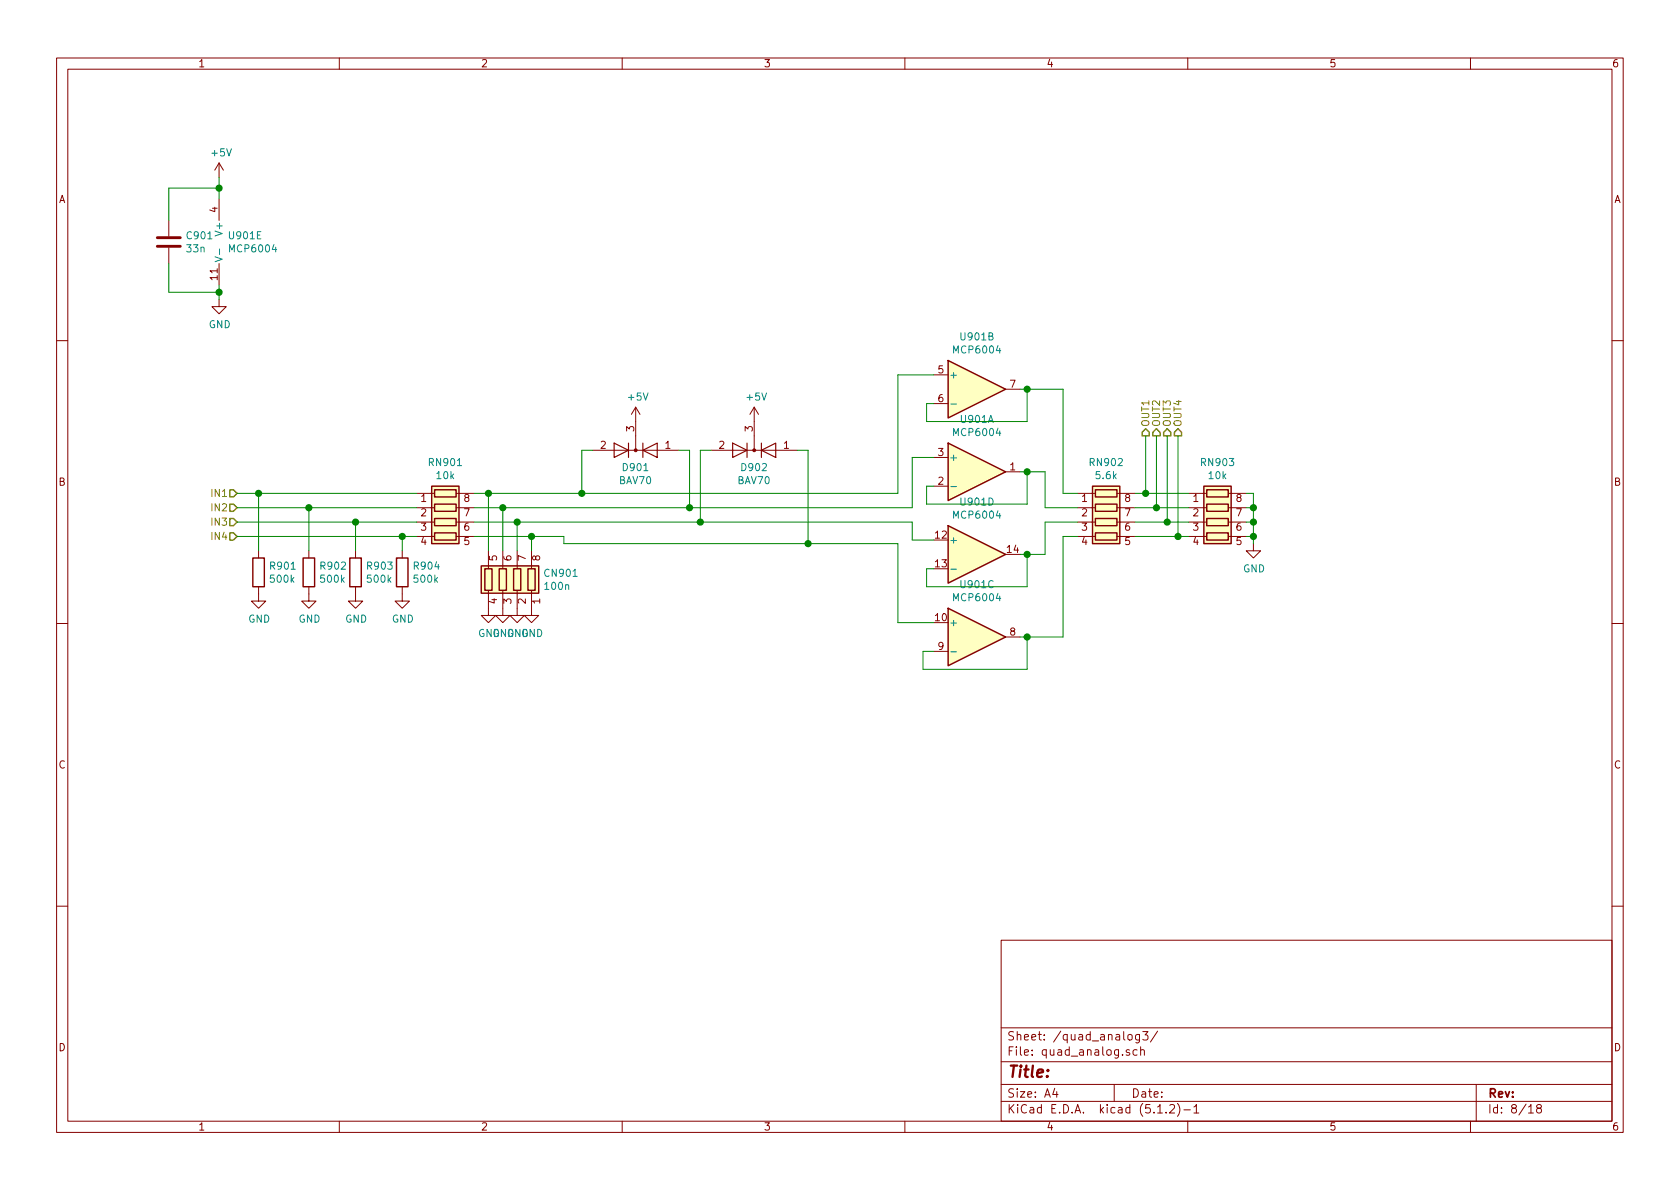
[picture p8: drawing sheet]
<svg xmlns="http://www.w3.org/2000/svg" width="297mm" height="210mm" viewBox="0 0 297 210" stroke-linecap="round" stroke-linejoin="round" font-family="sans-serif">
<g fill="none" stroke="#840000" stroke-width=".18">
<path d="M10 10.3h277v189.9h-277zM12 12.2h273v186.1h-273zM60 10.3v1.9M110 10.3v1.9M160 10.3v1.9M210 10.3v1.9M260 10.3v1.9M29.8 39v2.8M38.7 28.8v2.6M38.7 35.2v3.8M38.7 28.8l-.7 1.3M38.7 28.8l.8 1.3"/>
<path d="M29.8 43.8v2.8M38.7 53v1.2h1.3l-1.3 1.3-1.2-1.3h1.2M38.7 46.6v3.8M10 60.2h2M104.8 79.6h15.2M112.4 72v7.6M112.4 72l-.8 1.3M112.4 72l.8 1.3M125.7 79.6h15.3M133.3 72v7.6M133.3 72l-.7 1.3M133.3 72l.8 1.3"/>
<path d="M165.1 66.3h2.5M165.1 71.4h2.5M177.8 68.8h2.5M285 60.2h2M45.7 97.4v1.3M54.6 97.4v1.3M62.9 97.4v1.3M71.1 97.4v1.3M73.7 87.2h3.1M73.7 89.8h3.1M73.7 92.3h3.1M73.7 94.9h3.1"/>
<path d="M80.6 87.2h3.2M80.6 89.8h3.2M80.6 92.3h3.2M80.6 94.9h3.2M86.4 97.4v3.2M88.9 97.4v3.2M91.4 97.4v3.2M94 97.4v3.2M165.1 86h2.5M165.1 80.9h2.5M177.8 83.4h2.5M190.5 87.2h3.2"/>
<path d="M190.5 89.8h3.2M190.5 92.3h3.2M190.5 94.9h3.2M197.5 87.2h3.2M197.5 89.8h3.2M197.5 92.3h3.2M197.5 94.9h3.2M210.2 87.2h3.2M210.2 89.8h3.2M210.2 92.3h3.2M210.2 94.9h3.2M217.2 87.2h3.1"/>
<path d="M217.2 89.8h3.1M217.2 92.3h3.1M217.2 94.9h3.1M221.6 96.1v1.3h1.3l-1.3 1.3-1.3-1.3h1.3M10 110.3h2M45.7 103.8v2.5h1.3l-1.3 1.3-1.3-1.3h1.3M54.6 103.8v2.5h1.3l-1.3 1.3-1.3-1.3h1.3M62.9 103.8v2.5h1.2l-1.2 1.3-1.3-1.3h1.3M71.1 103.8v2.5h1.3l-1.3 1.3-1.3-1.3h1.3M86.4 104.4v4.4h1.2l-1.2 1.3-1.3-1.3h1.3M88.9 104.4v4.4h1.3l-1.3 1.3-1.3-1.3h1.3M91.4 104.4v4.4h1.3l-1.3 1.3-1.2-1.3h1.2"/>
<path d="M94 104.4v4.4h1.2l-1.2 1.3-1.3-1.3h1.3M165.1 115.2h2.5M177.8 112.6h2.5M285 110.3h2M10 160.2h2M177 166.3h108v32h-108zM285 160.2h2M60 198.3v1.9M110 198.3v1.9M160 198.3v1.9M177 194.8h108M177 191.8h108"/>
<path d="M177 187.8h108M177 181.8h108M186.5 192.5l-.4 1h1M186.8 193v1M197 191.8v3M199.5 183.1l.2-.2 .4 .2v.7l-.2 .1-.4-.1zM199.7 185.7a.37 .37 0 0 0-.6 .1l.1 .2 .5 .2 .1 .1-.3 .3-.4-.1M201 185.7l-.4-.1-.3 .3 .1 .6 .2 .1 .4-.1M201.5 182.9v1.2l-.3 .3-.4-.1M201.5 183l-.5-.1-.2 .3v.6l.2 .1 .5-.1M201.7 185.7h.1a.37 .37 0 0 1 .5 .1v.8M201.7 185.1v1.5"/>
<path d="M202.1 182.4h.9l-.5 .6 .4 .1v.7l-.2 .1-.6-.1M204.7 196.8h.8M204.7 182.3l-1.3 2M206.2 196.7v.1M206.8 195.5l.2-.2h.4l.2 .2 .1 .3-.1 .2-.8 .8h.9M208.2 195.1a1.71 1.71 0 0 1 0 2.3M209.3 196.3h1.2M210 198.3v1.9M211.1 195.8l.4-.5v1.5M211.1 196.8h.9M260 198.3v1.9M261 191.8v6.5"/>
<path d="M270.3 195.8l.4-.5v1.5M270.3 196.8h.8M272 196l-.3-.3 .1-.2a.48 .48 0 0 1 .6-.1l.1 .2-.1 .3-.6 .1a.48 .48 0 0 0 0 .7l.2 .1 .5-.1v-.4l-.2-.3"/>
</g>
<g fill="#ffffc2" stroke="#ffffc2" stroke-width=".18">
<path d="M167.6 78.4l10.2 5-10.2 5.1z"/>
<path d="M167.6 63.7l10.2 5.1-10.2 5.1z"/>
<path d="M167.6 107.6l10.2 5-10.2 5.1z"/>
<path d="M167.6 93l10.2 5-10.2 5.1z"/>
<path d="M76.3 86h4.9v10.1h-4.9z"/>
<path d="M193.2 86h4.8v10.1h-4.8z"/>
<path d="M85.1 100.1h10.1v4.8h-10.1z"/>
<path d="M212.9 86h4.8v10.1h-4.8z"/>
</g>
<g fill="none" stroke="#840000" stroke-width=".25">
<path d="M167.6 78.4l10.2 5-10.2 5.1zM167.6 63.7l10.2 5.1-10.2 5.1zM44.7 98.7h2v5.1h-2zM53.6 98.7h2v5.1h-2zM61.8 98.7h2.1v5.1h-2.1zM70.1 98.7h2v5.1h-2zM76.3 86h4.9v10.1h-4.9zM76.8 86.6h3.8v1.3h-3.8zM76.8 89.1h3.8v1.3h-3.8zM76.8 91.7h3.8v1.3h-3.8zM76.8 94.2h3.8v1.3h-3.8zM167.6 93l10.2 5-10.2 5.1z"/>
<path d="M193.2 86h4.8v10.1h-4.8zM193.7 86.6h3.8v1.3h-3.8zM193.7 89.1h3.8v1.3h-3.8zM193.7 91.7h3.8v1.3h-3.8zM193.7 94.2h3.8v1.3h-3.8zM212.9 86h4.8v10.1h-4.8zM213.4 86.6h3.8v1.3h-3.8zM213.4 89.1h3.8v1.3h-3.8zM213.4 91.7h3.8v1.3h-3.8zM213.4 94.2h3.8v1.3h-3.8zM85.1 100.1h10.1v4.8h-10.1zM85.7 100.6h1.3v3.8h-1.3z"/>
<path d="M88.3 100.6h1.2v3.8h-1.2zM90.8 100.6h1.3v3.8h-1.3zM93.3 100.6h1.3v3.8h-1.3zM167.6 107.6l10.2 5-10.2 5.1z"/>
</g>
<path d="M38 45.4l1.3 .4-1.3 .5M38.8 44v1M168.1 71.4h1M168.1 86h1M94.5 111.3v1.3l-.8-1.3v1.3M95.1 111.3a.64 .64 0 0 1 .7 .6 .64 .64 0 0 1-.7 .7zM168.1 115.3h1M168.1 100.7h1" fill="none" stroke="#008484" stroke-width=".18"/>
<g fill="none" stroke="#008400" stroke-width=".18">
<path d="M38.7 31.4v3.8M38.7 33.3h-8.9v5.7M29.8 46.6v5.1h8.9M38.7 50.4v2.6M104.8 79.6h-1.9v7.6M120 79.6h1.9v10.2M125.7 79.6h-1.9v12.7M141 79.6h1.9v16.5M165.1 66.3h-6.4v20.9h-74.9M180.3 68.8h7.7v18.4h2.5M181.6 68.8v5.7h-17.8v-3.1h1.3M202.6 77.1v10.1"/>
<path d="M204.5 77.1v12.7M206.4 77.1v15.2M208.3 77.1v17.8M41.9 94.9h31.8M41.9 92.3h31.8M41.9 89.8h31.8M41.9 87.2h31.8M45.7 87.2v10.2M54.6 89.8v7.6M62.9 92.3v5.1M71.1 94.9v2.5M83.8 94.9h15.9v1.2h59v14h6.4"/>
<path d="M83.8 92.3h77.5v3.2h3.8M86.4 87.2v10.2M88.9 89.8v7.6M91.4 92.3v5.1M94 94.9v2.5M165.1 80.9h-3.8v8.9h-77.5M180.3 83.4h4.5v6.4h5.7M181.6 83.4v5.7h-17.8v-3.1h1.3M181.6 98v5.8h-17.8v-3.2h1.3M190.5 94.9h-2.5v17.7h-7.7M190.5 92.3h-5.7v5.7h-4.5M200.7 94.9h9.5"/>
<path d="M200.7 92.3h9.5M200.7 89.8h9.5M200.7 87.2h9.5M220.3 94.9h1.3M220.3 92.3h1.3M220.3 89.8h1.3M220.3 87.2h1.3v8.9M181.6 112.6v5.8h-18.4v-3.2h1.9"/>
</g>
<path d="M27.8 43.6h4.1M27.8 42h4.1" fill="none" stroke="#840000" stroke-width=".51"/>
<g fill="#008400" stroke="#008400" stroke-width=".25">
<circle cx="38.7" cy="51.7" r=".51"/>
<circle cx="38.7" cy="33.3" r=".51"/>
<circle cx="45.7" cy="87.2" r=".51"/>
<circle cx="54.6" cy="89.8" r=".51"/>
<circle cx="62.9" cy="92.3" r=".51"/>
<circle cx="71.1" cy="94.9" r=".51"/>
<circle cx="91.4" cy="92.3" r=".51"/>
<circle cx="88.9" cy="89.8" r=".51"/>
<circle cx="94" cy="94.9" r=".51"/>
<circle cx="86.4" cy="87.2" r=".51"/>
<circle cx="181.6" cy="83.4" r=".51"/>
<circle cx="181.6" cy="68.8" r=".51"/>
<circle cx="181.6" cy="98" r=".51"/>
<circle cx="181.6" cy="112.6" r=".51"/>
<circle cx="221.6" cy="94.9" r=".51"/>
<circle cx="221.6" cy="92.3" r=".51"/>
<circle cx="221.6" cy="89.8" r=".51"/>
<circle cx="202.6" cy="87.2" r=".51"/>
<circle cx="204.5" cy="89.8" r=".51"/>
<circle cx="206.4" cy="92.3" r=".51"/>
<circle cx="208.3" cy="94.9" r=".51"/>
<circle cx="102.9" cy="87.2" r=".51"/>
<circle cx="121.9" cy="89.8" r=".51"/>
<circle cx="123.8" cy="92.3" r=".51"/>
<circle cx="142.9" cy="96.1" r=".51"/>
</g>
<path d="M202.6 75.8l.6 .6v.7h-1.3v-.7zM204.5 75.8l.6 .6v.7h-1.3v-.7zM206.4 75.8l.6 .6v.7h-1.3v-.7zM208.3 75.8l.6 .6v.7h-1.3v-.7zM40.6 86.6h.7l.6 .6-.6 .7h-.7zM40.6 89.1h.7l.6 .7-.6 .6h-.7zM40.6 91.7h.7l.6 .6-.6 .7h-.7zM40.6 94.2h.7l.6 .7-.6 .6h-.7z" fill="none" stroke="#848400" stroke-width=".25"/>
<g fill="#840000" stroke="#840000" stroke-width=".18">
<circle cx="112.4" cy="79.6" r=".25"/>
<circle cx="133.3" cy="79.6" r=".25"/>
</g>
<path d="M108.6 78.4l2.5 1.2-2.5 1.3zM111.1 78.4v2.5M113.7 78.4v2.5M113.7 79.6l2.5-1.2v2.5zM129.5 78.4l2.6 1.2-2.6 1.3zM132.1 78.4v2.5M134.6 78.4v2.5M134.6 79.6l2.6-1.2v2.5z" fill="none" stroke="#840000" stroke-width=".2"/>
<text font-size="2.8" fill="#840000" x="178" y="190.5">Title:</text>
<g font-size="2.1" fill="#840000">
<text x="178" y="184">Sheet: /quad_analog3/</text>
<text x="178" y="186.7">File: quad_analog.sch</text>
<text x="178" y="196.9">KiCad E.D.A. kicad (5.1.2)-1</text>
<text x="178" y="194.1">Size: A4</text>
<text x="200" y="194.1">Date:</text>
<text x="263" y="194.1">Rev:</text>
<text x="263" y="196.9">Id: 8/18</text>
</g>
<g font-size="1.8" fill="#840000">
<text x="35" y="11.9">1</text>
<text x="85" y="11.9">2</text>
<text x="135" y="11.9">3</text>
<text x="185" y="11.9">4</text>
<text x="235" y="11.9">5</text>
<text x="285" y="11.9">6</text>
<text x="10.4" y="35.9">A</text>
<text x="285.4" y="35.9">A</text>
<text x="38.5" y="37.6" transform="rotate(-90 38.5 37.6)">4</text>
<text x="38.5" y="49.5" transform="rotate(-90 38.5 49.5)">11</text>
<text x="165.9" y="66">5</text>
<text x="165.9" y="71.1">6</text>
<text x="178.6" y="68.6">7</text>
<text x="112.1" y="76.3" transform="rotate(-90 112.1 76.3)">3</text>
<text x="133.1" y="76.3" transform="rotate(-90 133.1 76.3)">3</text>
<text x="106.2" y="79.4">2</text>
<text x="117.6" y="79.4">1</text>
<text x="127.2" y="79.4">2</text>
<text x="138.6" y="79.4">1</text>
<text x="165.9" y="80.6">3</text>
<text x="178.6" y="83.2">1</text>
<text x="10.4" y="85.9">B</text>
<text x="74.4" y="88.8">1</text>
<text x="82.1" y="88.8">8</text>
<text x="165.9" y="85.7">2</text>
<text x="191.3" y="88.8">1</text>
<text x="198.9" y="88.8">8</text>
<text x="211" y="88.8">1</text>
<text x="218.6" y="88.8">8</text>
<text x="285.4" y="85.9">B</text>
<text x="74.4" y="91.3">2</text>
<text x="74.4" y="93.8">3</text>
<text x="82.1" y="93.8">6</text>
<text x="82.1" y="91.3">7</text>
<text x="165.4" y="95.2">12</text>
<text x="191.3" y="91.3">2</text>
<text x="191.3" y="93.8">3</text>
<text x="198.9" y="93.8">6</text>
<text x="198.9" y="91.3">7</text>
<text x="211" y="91.3">2</text>
<text x="211" y="93.8">3</text>
<text x="218.6" y="93.8">6</text>
<text x="218.6" y="91.3">7</text>
<text x="74.4" y="96.4">4</text>
<text x="82.1" y="96.4">5</text>
<text x="87.9" y="99.2" transform="rotate(-90 87.9 99.2)">5</text>
<text x="90.4" y="99.2" transform="rotate(-90 90.4 99.2)">6</text>
<text x="93" y="99.2" transform="rotate(-90 93 99.2)">7</text>
<text x="95.5" y="99.2" transform="rotate(-90 95.5 99.2)">8</text>
<text x="165.4" y="100.3">13</text>
<text x="178.1" y="97.8">14</text>
<text x="191.3" y="96.4">4</text>
<text x="198.9" y="96.4">5</text>
<text x="211" y="96.4">4</text>
<text x="218.6" y="96.4">5</text>
<text x="87.9" y="106.8" transform="rotate(-90 87.9 106.8)">4</text>
<text x="90.4" y="106.8" transform="rotate(-90 90.4 106.8)">3</text>
<text x="93" y="106.8" transform="rotate(-90 93 106.8)">2</text>
<text x="95.5" y="106.8" transform="rotate(-90 95.5 106.8)">1</text>
<text x="165.4" y="109.8">10</text>
<text x="178.6" y="112.4">8</text>
<text x="165.9" y="114.9">9</text>
<text x="10.4" y="135.9">C</text>
<text x="285.4" y="135.9">C</text>
<text x="10.4" y="185.9">D</text>
<text x="285.4" y="185.9">D</text>
<text x="35" y="199.9">1</text>
<text x="85" y="199.9">2</text>
<text x="135" y="199.9">3</text>
<text x="185" y="199.9">4</text>
<text x="235" y="199.9">5</text>
<text x="285" y="199.9">6</text>
</g>
<g font-size="1.8" fill="#008484">
<text x="37.5" y="27.7">+5V</text>
<text x="39.4" y="41.3" transform="rotate(-90 39.4 41.3)">V+</text>
<text x="33.1" y="44.6">33n</text>
<text x="33.2" y="42.3">C901</text>
<text x="40.6" y="42.3">U901E</text>
<text x="40.8" y="44.6">MCP6004</text>
<text x="36.9" y="58">GND</text>
<text x="168.8" y="62.5">MCP6004</text>
<text x="170" y="60.2">U901B</text>
<text x="111.2" y="70.8">+5V</text>
<text x="132.1" y="70.8">+5V</text>
<text x="167.8" y="66.9">+</text>
<text x="168.8" y="77.1">MCP6004</text>
<text x="170" y="74.8">U901A</text>
<text x="76" y="82.4">RN901</text>
<text x="110.3" y="83.3">D901</text>
<text x="131.2" y="83.3">D902</text>
<text x="167.8" y="81.5">+</text>
<text x="192.8" y="82.4">RN902</text>
<text x="212.5" y="82.4">RN903</text>
<text x="77.3" y="84.7">10k</text>
<text x="109.5" y="85.6">BAV70</text>
<text x="130.5" y="85.6">BAV70</text>
<text x="170" y="89.4">U901D</text>
<text x="193.9" y="84.7">5.6k</text>
<text x="213.8" y="84.7">10k</text>
<text x="168.8" y="91.7">MCP6004</text>
<text x="47.9" y="100.7">R901</text>
<text x="56.8" y="100.7">R902</text>
<text x="65" y="100.7">R903</text>
<text x="73.3" y="100.7">R904</text>
<text x="167.8" y="96.1">+</text>
<text x="219.8" y="101.2">GND</text>
<text x="47.9" y="103">500k</text>
<text x="56.8" y="103">500k</text>
<text x="65.1" y="103">500k</text>
<text x="73.3" y="103">500k</text>
<text x="96.4" y="102">CN901</text>
<text x="96.5" y="104.3">100n</text>
<text x="168.8" y="106.3">MCP6004</text>
<text x="170" y="104">U901C</text>
<text x="43.9" y="110.1">GND</text>
<text x="52.8" y="110.1">GND</text>
<text x="61" y="110.1">GND</text>
<text x="69.3" y="110.1">GND</text>
<text x="84.5" y="112.6">GND GND</text>
<text x="167.8" y="110.7">+</text>
</g>
<g font-size="1.8" fill="#848400">
<text x="203.2" y="75.6" transform="rotate(-90 203.2 75.6)">OUT1</text>
<text x="205.1" y="75.6" transform="rotate(-90 205.1 75.6)">OUT2</text>
<text x="207" y="75.6" transform="rotate(-90 207 75.6)">OUT3</text>
<text x="208.9" y="75.6" transform="rotate(-90 208.9 75.6)">OUT4</text>
<text x="37.6" y="87.9">IN1</text>
<text x="37.6" y="90.4">IN2</text>
<text x="37.6" y="93">IN3</text>
<text x="37.6" y="95.5">IN4</text>
</g>
</svg>
